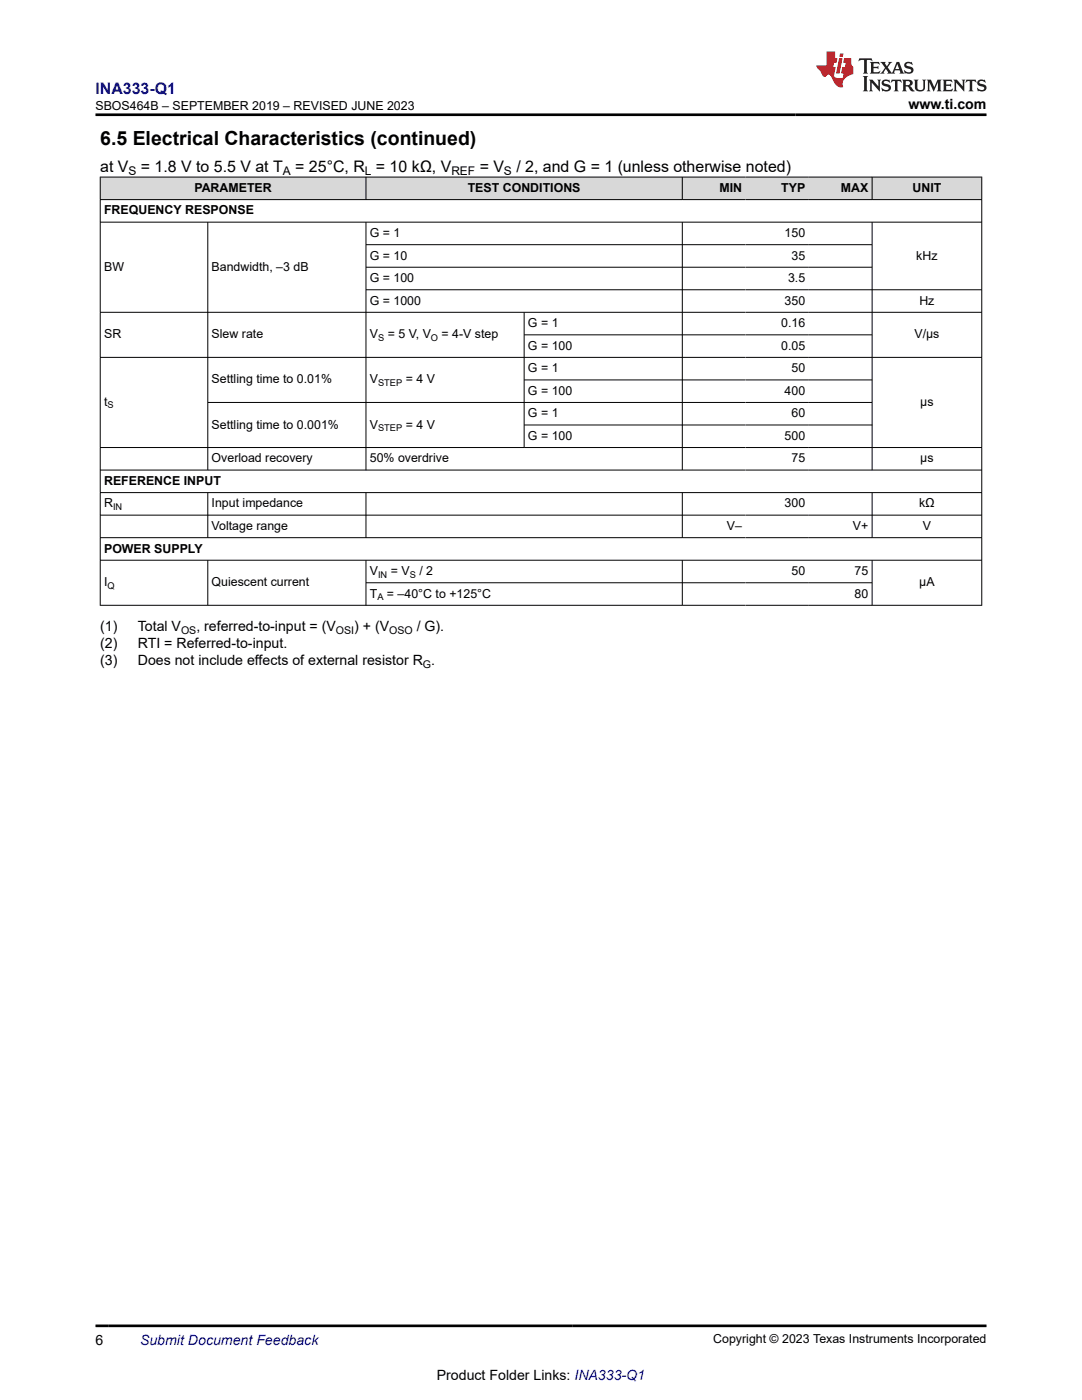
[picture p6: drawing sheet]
<svg xmlns="http://www.w3.org/2000/svg" width="216mm" height="279mm" viewBox="0 0 216 279" stroke-linecap="round" stroke-linejoin="round" font-family="sans-serif">
<g fill="#d8d8d8">
<path d="M20 35.3h175.9v4.5h-175.9z" fill-rule="evenodd"/>
<path d="M20.1 35.4h52.9v4.4h-52.9z" fill-rule="evenodd"/>
<path d="M73.1 35.4h63v4.4h-63z" fill-rule="evenodd"/>
<path d="M136.2 35.4h12.6v4.4h-12.6z" fill-rule="evenodd"/>
<path d="M148.8 35.4h12.6v4.4h-12.6z" fill-rule="evenodd"/>
<path d="M161.4 35.4h12.6v4.4h-12.6z" fill-rule="evenodd"/>
<path d="M174.1 35.4h21.7v4.4h-21.7z" fill-rule="evenodd"/>
</g>
<g fill="none" stroke="#000" stroke-width=".2">
<path d="M19.9 35.3h176.1M19.9 39.8h176.1M20 35.3v85.6M73 35.3v4.6M136.1 35.3v4.6M174 35.3v4.6M195.9 35.3v85.6M19.9 44.3h176.1M41.5 44.3v49.6M73 44.3v49.6M73 48.8h101.1M73 53.3h101.1"/>
<path d="M136.1 44.3v49.6M174 44.3v49.6M196 57.8h-123M19.9 62.3h176.1M19.9 71.3h176.1M104.6 62.3v27.1M104.6 66.8h69.5M104.6 75.8h69.5M19.9 89.3h176.1M19.9 93.8h176.1M19.9 98.3h176.1M41.5 98.3v9.1"/>
<path d="M73 98.3v9.1M104.6 84.8h69.5M136.1 98.3v9.1M174 98.3v9.1M174.1 80.3h-132.6M19.9 102.8h176.1M19.9 107.3h176.1M19.9 111.8h176.1M41.5 111.8v9.1M73 111.8v9.1M73 116.3h101.1M136.1 111.8v9.1"/>
<path d="M174 111.8v9.1M19.9 120.8h176.1"/>
</g>
<path d="M171.5 11.6l-.2 .6 .5-.2h.6v.1v2.2l-.2 .4h1l-.2-.4v-2.2v-.1h.5l.5 .2-.1-.6zM173.6 12.4l.2 .3v1.6l-.2 .4h1.9l.1-.6a1.08 1.08 0 0 1-1.3 .2v-.7h.6l.4 .2v-.7l-.4 .2h-.6v-.5l.2-.2a1 1 0 0 1 1 .3l-.1-.5zM175.7 12.4l.9 1.1-1 1.2h.9l-.2-.2 .5-.8 .4 .8-.2 .2h1.6l-.2-.2 .2-.5h.9l.1 .5-.1 .2h.9l-.2-.4-.8-1.9h-.5l-.9 2.1-.9-1.1 .9-1h-.8l.2 .2-.4 .6-.4-.6 .2-.2zM179 12.8l.4 1h-.7zM180.7 12.5a.65 .65 0 0 0-.2 .7 .65 .65 0 0 0 .6 .5l.6 .1 .1 .3a.79 .79 0 0 1-.7 .4 .79 .79 0 0 1-.7-.5l.1 .7 .2-.1a.93 .93 0 0 0 1.1 0 .93 .93 0 0 0 .4-.9 1.46 1.46 0 0 0-1.2-.6l-.1-.3a1.09 1.09 0 0 1 1.2 .2l-.2-.6-.1 .1-.5-.2zM172.2 15.2l.2 .4v2.2l-.2 .4h1l-.2-.4v-2.2l.2-.4zM173.4 15.9l.2 .4v1.5l-.2 .4h.8l-.3-.4 .1-1.3 1.6 1.8v-2l.2-.4h-.7l.1 .2 .1 1.1-1.2-1.3zM176.2 16a.65 .65 0 0 0-.2 .8 .65 .65 0 0 0 .6 .4l.6 .2 .1 .2a.79 .79 0 0 1-.7 .4 .79 .79 0 0 1-.7-.5l.1 .7 .2-.1a.93 .93 0 0 0 1.1 .1 .93 .93 0 0 0 .4-1 1.46 1.46 0 0 0-1.2-.5l-.1-.4a1.09 1.09 0 0 1 1.2 .2l-.1-.6-.2 .1-.5-.1zM177.9 15.9l-.1 .6a.63 .63 0 0 1 .8-.3v1.6l-.3 .4h1l-.2-.4v-1.6a.66 .66 0 0 1 .8 .3l-.1-.6zM180 15.9l.2 .4v1.5l-.2 .4h1l-.2-.2-.1-.7h.5l.1 .2a.79 .79 0 0 0 1.2 .6l-1-.9a.61 .61 0 0 0 .6-.6 .61 .61 0 0 0-.5-.7zM180.8 16.2h.1a.47 .47 0 0 1 .5 .1 .47 .47 0 0 1 .1 .5l-.1 .1-.7 .1zM182.3 15.9l.2 .2a2.27 2.27 0 0 0 .4 2 1.04 1.04 0 0 0 1.7-.7v-1.3l.2-.2h-.8l.2 .4v1.1a.6 .6 0 0 1-.6 .6 .6 .6 0 0 1-.6-.6v-1.1l.3-.4zM184.9 15.9l.2 .4v1.5l-.2 .4h.8l-.3-.4v-1.4l.9 1.9 .9-1.9v1.4l-.3 .4h1l-.2-.4v-1.5l.2-.4h-.8l-.7 1.5-.6-1.5zM188.1 15.9l.2 .4v1.5l-.2 .4h1.9l.1-.6a1.09 1.09 0 0 1-1.3 .2v-.7h.6l.4 .2v-.6l-.4 .2h-.6v-.6l.2-.1a1.01 1.01 0 0 1 1 .3l-.1-.6zM190.2 15.9l.3 .4v1.5l-.3 .4h.8l-.2-.4v-1.3l1.6 1.8v-2l.2-.4h-.7l.2 .2v1.1l-1.2-1.3zM192.8 15.9l-.1 .6a.63 .63 0 0 1 .8-.3v1.6l-.3 .4h1l-.2-.4v-1.6a.66 .66 0 0 1 .8 .3l-.1-.6zM195.2 16a.65 .65 0 0 0-.2 .8 .65 .65 0 0 0 .6 .4l.6 .2 .2 .2a.79 .79 0 0 1-.7 .4 .79 .79 0 0 1-.7-.5l.1 .7 .2-.1a.93 .93 0 0 0 1 .1 .93 .93 0 0 0 .5-1 1.46 1.46 0 0 0-1.3-.5v-.4a1.09 1.09 0 0 1 1.2 .2l-.2-.6-.2 .1-.5-.1z" fill="#231f20"/>
<path d="M164.9 10.3v2.7h-2l.1 .4 .8 1a.95 .95 0 0 0 1 .9 .59 .59 0 0 1 .5-.4 .59 .59 0 0 1 .5 .3l.4 .8a1.59 1.59 0 0 0 2.1 1.4 1.61 1.61 0 0 1 1-2.3l1-.3-.1-1.5a1.59 1.59 0 0 1-.3-1.7h-1.5l-.2 .9h.6l-.2 .9h-.5l-.2 .9v.3l.4 .1-.1 .9h-.7a.73 .73 0 0 1-1-.7l.3-1.5h-.5l.1-.9h.5l.2-.9h-.5v-1.3zM167.4 11.6l-.6 3.1h.7l.6-3.1zM167.6 10.7l-.1 .6h.7l.1-.6z" fill="#ed1c24"/>
<path d="M19 22.9h177.8M19 264.6h177.8" fill="none" stroke="#000" stroke-width=".53"/>
<text font-size="3.9" x="20" y="28.8">6.5 Electrical Characteristics (continued)</text>
<text font-size="3.2" fill="#00f" x="19" y="18.7">INA333-Q1</text>
<g font-size="3.2">
<text x="20" y="34.3">at V</text>
<text x="28.1" y="34.3">= 1.8 V to 5.5 V at T</text>
<text x="58.9" y="34.3">= 25°C, R = 10 kΩ, V</text>
<text x="95.7" y="34.3">= V</text>
<text x="103" y="34.3">/ 2, and G = 1 (unless otherwise noted)</text>
</g>
<g font-size="2.8">
<text x="181.3" y="21.8">www.ti.com</text>
<text x="20" y="126">(1)</text>
<text x="27.5" y="126">Total V</text>
<text x="39.2" y="126">, referred-to-input = (V</text>
<text x="70.7" y="126">) + (V</text>
<text x="83.1" y="126">/ G).</text>
<text x="20" y="129.3">(2)</text>
<text x="27.5" y="129.3">RTI = Referred-to-input.</text>
<text x="20" y="132.7">(3)</text>
<text x="27.5" y="132.7">Does not include effects of external resistor R .</text>
<text x="19" y="268.4">6</text>
<text x="87.2" y="275.3">Product Folder Links: INA333-Q1</text>
</g>
<text font-size="2.8" fill="#00f" x="27.9" y="268.4">Submit Document Feedback</text>
<g font-size="2.5">
<text x="19" y="21.9">SBOS464B – SEPTEMBER 2019 – REVISED JUNE 2023</text>
<text x="38.8" y="38.3">PARAMETER</text>
<text x="93.3" y="38.3">TEST CONDITIONS</text>
<text x="143.5" y="38.3">MIN</text>
<text x="155.9" y="38.3">TYP</text>
<text x="167.8" y="38.3">MAX</text>
<text x="182.1" y="38.3">UNIT</text>
<text x="20.8" y="42.8">FREQUENCY RESPONSE</text>
<text x="73.8" y="47.3">G = 1</text>
<text x="156.6" y="47.3">150</text>
<text x="73.8" y="51.8">G = 10</text>
<text x="157.9" y="51.8">35</text>
<text x="182.8" y="51.8">kHz</text>
<text x="20.8" y="54">BW</text>
<text x="42.2" y="54">Bandwidth, –3 dB</text>
<text x="73.8" y="56.3">G = 100</text>
<text x="157.3" y="56.3">3.5</text>
<text x="73.8" y="60.8">G = 1000</text>
<text x="105.4" y="65.3">G = 1</text>
<text x="155.9" y="65.3">0.16</text>
<text x="156.6" y="60.8">350</text>
<text x="183.5" y="60.8">Hz</text>
<text x="20.8" y="67.5">SR</text>
<text x="42.2" y="67.5">Slew rate</text>
<text x="73.8" y="67.5">V</text>
<text x="77.4" y="67.5">= 5 V, V</text>
<text x="88.1" y="67.5">= 4-V step</text>
<text x="105.4" y="69.8">G = 100</text>
<text x="155.9" y="69.8">0.05</text>
<text x="182.5" y="67.5">V/μs</text>
<text x="42.2" y="76.5">Settling time to 0.01%</text>
<text x="73.8" y="76.5">V</text>
<text x="81" y="76.5">= 4 V</text>
<text x="105.4" y="74.3">G = 1</text>
<text x="157.9" y="74.3">50</text>
<text x="20.8" y="81">t</text>
<text x="105.4" y="78.8">G = 100</text>
<text x="105.4" y="83.3">G = 1</text>
<text x="156.6" y="78.8">400</text>
<text x="157.9" y="83.3">60</text>
<text x="183.6" y="81">μs</text>
<text x="42.2" y="85.5">Settling time to 0.001%</text>
<text x="73.8" y="85.5">V</text>
<text x="81" y="85.5">= 4 V</text>
<text x="105.4" y="87.8">G = 100</text>
<text x="156.6" y="87.8">500</text>
<text x="42.2" y="92.3">Overload recovery</text>
<text x="73.8" y="92.3">50% overdrive</text>
<text x="157.9" y="92.3">75</text>
<text x="183.6" y="92.3">μs</text>
<text x="20.8" y="96.8">REFERENCE INPUT</text>
<text x="20.8" y="101.3">R</text>
<text x="42.2" y="101.3">Input impedance</text>
<text x="156.6" y="101.3">300</text>
<text x="183.4" y="101.3">kΩ</text>
<text x="42.2" y="105.8">Voltage range</text>
<text x="145" y="105.8">V–</text>
<text x="170.2" y="105.8">V+</text>
<text x="184.1" y="105.8">V</text>
<text x="20.8" y="110.3">POWER SUPPLY</text>
<text x="20.8" y="117">I</text>
<text x="42.2" y="117">Quiescent current</text>
<text x="73.8" y="114.8">V</text>
<text x="73.8" y="119.3">T</text>
<text x="77.2" y="119.3">= –40°C to +125°C</text>
<text x="78" y="114.8">= V</text>
<text x="83.7" y="114.8">/ 2</text>
<text x="157.9" y="114.8">50</text>
<text x="170.5" y="114.8">75</text>
<text x="170.5" y="119.3">80</text>
<text x="183.4" y="117">μA</text>
<text x="142.3" y="268.1">Copyright © 2023 Texas Instruments Incorporated</text>
</g>
<g font-size="2.4">
<text x="25.6" y="34.9">S</text>
<text x="56.4" y="34.9">A</text>
<text x="72.8" y="34.9">L</text>
<text x="90.1" y="34.9">REF</text>
<text x="100.6" y="34.9">S</text>
</g>
<g font-size="2.1">
<text x="36.1" y="126.5">OS</text>
<text x="67" y="126.5">OSI</text>
<text x="77.7" y="126.5">OSO</text>
<text x="84.4" y="133.3">G</text>
</g>
<g font-size="1.9">
<text x="75.4" y="68">S</text>
<text x="86" y="68">O</text>
<text x="75.4" y="77">STEP</text>
<text x="21.5" y="81.5">S</text>
<text x="75.4" y="86">STEP</text>
<text x="22.6" y="101.8">IN</text>
<text x="21.5" y="117.5">Q</text>
<text x="75.3" y="119.8">A</text>
<text x="75.4" y="115.3">IN</text>
<text x="81.8" y="115.3">S</text>
</g>
</svg>
